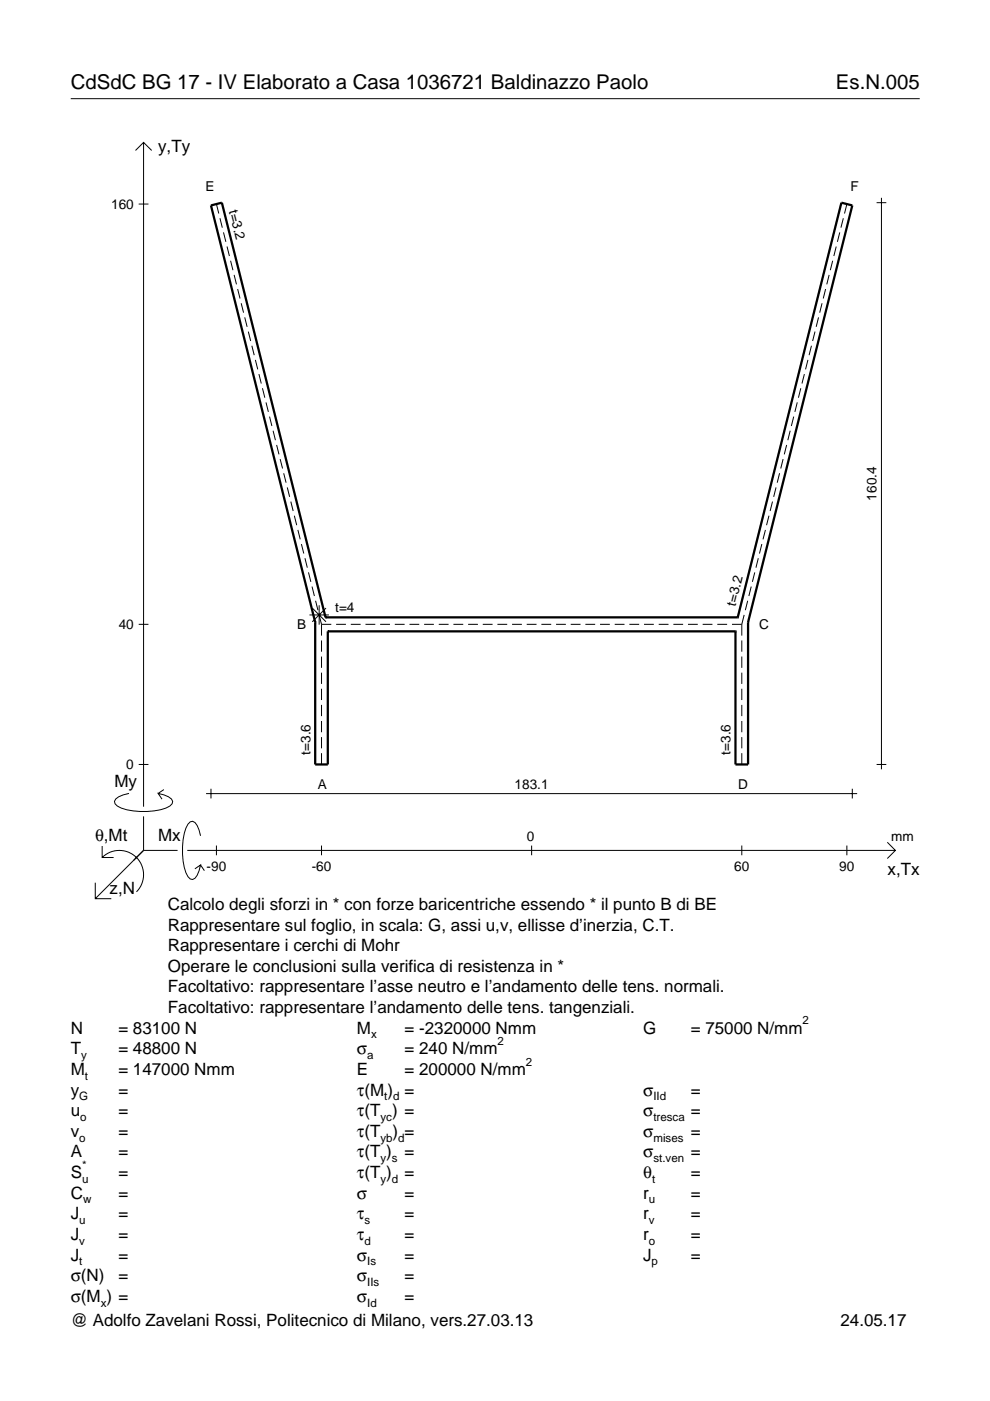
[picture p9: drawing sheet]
<svg xmlns="http://www.w3.org/2000/svg" width="210mm" height="297mm" viewBox="0 0 210 297" stroke-linecap="round" stroke-linejoin="round" font-family="sans-serif">
<g fill="none" stroke="#000" stroke-width=".21">
<path d="M15 20.9h180M28.7 31.9l1.7-1.7 1.8 1.7M30.4 30.2v140.8M29.4 43.3h2.1M45.9 43.3l.5 2M46.6 46.3l.5 2M47.4 49.3l.5 2M48.1 52.3l.5 2M48.9 55.3l.5 2M49.6 58.3l.5 2M175.8 58.3l-.5 2M176.5 55.3l-.5 2"/>
<path d="M177.3 52.3l-.5 2M178 49.3l-.5 2M178.8 46.3l-.5 2M179.6 43.3l-.5 2M185.9 43h2M186.9 41.9v121.2M50.4 61.3l.5 2M51.1 64.3l.5 2M51.9 67.3l.5 2M52.6 70.3l.5 2M53.4 73.3l.5 2M54.1 76.3l.5 2"/>
<path d="M54.9 79.3l.5 2M170.5 79.3l-.5 2M171.3 76.3l-.5 2M172 73.3l-.5 2M172.8 70.3l-.5 2M173.5 67.3l-.5 2M174.3 64.3l-.5 2M175 61.3l-.5 2M55.6 82.3l.5 2M56.4 85.3l.5 2M57.1 88.3l.5 2M57.9 91.3l.5 2"/>
<path d="M58.6 94.3l.5 2M59.4 97.3l.5 2M166 97.3l-.5 2M166.8 94.3l-.5 2M167.5 91.3l-.5 2M168.3 88.3l-.5 2M169 85.3l-.5 2M169.8 82.3l-.5 2M60.1 100.3l.6 2M60.9 103.3l.5 2M61.7 106.3l.5 2M62.4 109.3l.5 2.1"/>
<path d="M63.2 112.4l.5 2M63.9 115.4l.5 2M64.7 118.4l.5 2M160.8 118.4l-.5 2M161.5 115.4l-.5 2M162.3 112.4l-.5 2M163 109.3l-.5 2.1M163.8 106.3l-.5 2M164.5 103.3l-.5 2M165.3 100.3l-.5 2M29.4 132.4h2.1M65.4 121.4l.5 2"/>
<path d="M65.6 130.4h4.1M66.2 124.4l.5 2M66.2 128.9l2.9 2.9M66.9 127.4l.5 2M67.7 130.4l.5 2M67.7 128.3v4.1M68.2 132.4h2M68.2 132.4v2.4M68.2 135.8v2.4M68.2 139.2v2.4M69.1 128.9l-2.9 2.9M71.3 132.4h2"/>
<path d="M74.4 132.4h2.1M77.5 132.4h2.1M80.6 132.4h2.1M83.7 132.4h2.1M86.8 132.4h2.1M89.9 132.4h2.1M93 132.4h2.1M96.1 132.4h2.1M99.2 132.4h2.1M102.4 132.4h2M105.5 132.4h2M108.6 132.4h2"/>
<path d="M111.7 132.4h2.1M114.8 132.4h2.1M117.9 132.4h2.1M121 132.4h2.1M124.1 132.4h2.1M127.2 132.4h2.1M130.3 132.4h2.1M133.4 132.4h2.1M136.5 132.4h2.1M139.7 132.4h2M142.8 132.4h2M145.9 132.4h2"/>
<path d="M149 132.4h2.1M152.1 132.4h2.1M155.2 132.4h2.1M157.3 132.4v2.4M157.3 135.8v2.4M157.3 139.2v2.4M157.8 130.4l-.5 2M158.5 127.4l-.5 2M159.3 124.4l-.5 2M160 121.4l-.5 2M68.2 142.6v2.4M68.2 146v2.4"/>
<path d="M68.2 149.5v2.3M68.2 152.9v2.4M68.2 156.3v2.4M68.2 159.7v2.4M157.3 142.6v2.4M157.3 146v2.4M157.3 149.5v2.3M157.3 152.9v2.4M157.3 156.3v2.4M157.3 159.7v2.4M21.7 179.4v2.4h2.4M27.3 168.2a3.6 3.6 0 0 0-3 1.7l.1 .5a5.6 5.6 0 0 0 3.8 1.5 13.4 13.4 0 0 0 7.8-1l.5-.5 .1-.5a3.6 3.6 0 0 0-3.1-1.7l.8 1.2"/>
<path d="M29.4 162.1h2.1M30.4 173.1v7.2M34.7 167.4l-1.2 .8M42.5 177.2a3.6 3.6 0 0 0-1.7-3.1l-.5 .2a5.7 5.7 0 0 0-1.5 3.7 13.3 13.3 0 0 0 1 7.9l.5 .5 .5 .1a3.6 3.6 0 0 0 1.7-3.1l-1.2 .8M43.7 168.3h138M44.7 167.2v2.1M45.9 179.3v2M68.2 179.3v2M112.7 179.3v2M157.3 179.3v2M179.6 179.3v2M180.7 167.2v2.1"/>
<path d="M185.9 162.1h2M188.1 178.6l1.7 1.7-1.7 1.7M20.2 187.2v3.3h3.4M21.7 181.8a5.1 5.1 0 0 1 7.2 0 5.1 5.1 0 0 1 0 7.3M30.4 180.3l-10.2 10.2M30.4 180.3h7.2M39.7 180.3h150.1M42.5 183.4l.8 1.2"/>
</g>
<path d="M66.8 131.9h.1M66.8 131.9v30.2h2.7v-28.2M69 130.9h.1M69 130.9h87.4M69 130.9l-22-87.9-2.3 .6 22.1 88.3M69.5 133.9h.1M69.5 133.9h86.4M155.9 133.9h.1M156.4 130.9h.1M156.4 130.9l22-87.9 2.3 .6-22.1 88.3M158.6 131.9h.1M158.6 131.9v30.2h-2.7v-28.2" fill="none" stroke="#000" stroke-width=".48"/>
<g font-size="4.3">
<text x="15" y="18.9">CdSdC BG 17 - IV Elaborato a Casa 1036721 Baldinazzo Paolo</text>
<text x="177.2" y="18.9">Es.N.005</text>
</g>
<g font-size="3.6">
<text x="33.5" y="32.3">y,Ty</text>
<text x="24.3" y="166.9">My</text>
<text x="20.1" y="178.2">θ,Mt</text>
<text x="33.5" y="178.2">Mx</text>
<text x="188.2" y="185.5">x,Tx</text>
<text x="23.2" y="189.6">z,N</text>
<text x="35.6" y="192.9">Calcolo degli sforzi in * con forze baricentriche essendo * il punto B di BE</text>
<text x="35.6" y="197.3">Rappresentare sul foglio, in scala: G, assi u,v, ellisse d’inerzia, C.T.</text>
<text x="35.6" y="201.7">Rappresentare i cerchi di Mohr</text>
<text x="35.6" y="206">Operare le conclusioni sulla verifica di resistenza in *</text>
<text x="35.6" y="210.4">Facoltativo: rappresentare l’asse neutro e l’andamento delle tens. normali.</text>
<text x="35.6" y="214.8">Facoltativo: rappresentare l’andamento delle tens. tangenziali.</text>
<text x="15" y="219.2">N</text>
<text x="25.1" y="219.2">= 83100 N</text>
<text x="75.7" y="219.2">M</text>
<text x="85.8" y="219.2">= -2320000 Nmm</text>
<text x="136.4" y="219.2">G</text>
<text x="146.5" y="219.2">= 75000 N/mm</text>
<text x="15" y="227.9">M</text>
<text x="15" y="223.5">T</text>
<text x="25.1" y="223.5">= 48800 N</text>
<text x="25.1" y="227.9">= 147000 Nmm</text>
<text x="75.7" y="223.5">σ</text>
<text x="75.7" y="227.9">E</text>
<text x="85.8" y="223.5">= 240 N/mm</text>
<text x="85.8" y="227.9">= 200000 N/mm</text>
<text x="15" y="232.3">y</text>
<text x="25.1" y="232.3">=</text>
<text x="75.7" y="232.3">τ(M ) =</text>
<text x="136.4" y="232.3">σ</text>
<text x="146.5" y="232.3">=</text>
<text x="15" y="236.7">u</text>
<text x="25.1" y="236.7">=</text>
<text x="75.7" y="236.7">τ(T ) =</text>
<text x="136.4" y="236.7">σ</text>
<text x="146.5" y="236.7">=</text>
<text x="15" y="241">v</text>
<text x="15" y="245.4">A</text>
<text x="25.1" y="241">=</text>
<text x="25.1" y="245.4">=</text>
<text x="75.7" y="245.4">τ(T )</text>
<text x="75.7" y="241">τ(T</text>
<text x="83.3" y="241">) =</text>
<text x="85.8" y="245.4">=</text>
<text x="136.4" y="241">σ</text>
<text x="136.4" y="245.4">σ</text>
<text x="146.5" y="241">=</text>
<text x="146.5" y="245.4">=</text>
<text x="15" y="249.8">S</text>
<text x="25.1" y="249.8">=</text>
<text x="75.7" y="249.8">τ(T )</text>
<text x="85.8" y="249.8">=</text>
<text x="136.4" y="249.8">θ</text>
<text x="146.5" y="249.8">=</text>
<text x="15" y="254.2">C</text>
<text x="25.1" y="254.2">=</text>
<text x="75.7" y="254.2">σ</text>
<text x="85.8" y="254.2">=</text>
<text x="136.4" y="254.2">r</text>
<text x="146.5" y="254.2">=</text>
<text x="15" y="258.5">J</text>
<text x="15" y="262.9">J</text>
<text x="25.1" y="258.5">=</text>
<text x="25.1" y="262.9">=</text>
<text x="75.7" y="258.5">τ</text>
<text x="75.7" y="262.9">τ</text>
<text x="85.8" y="258.5">=</text>
<text x="85.8" y="262.9">=</text>
<text x="136.4" y="258.5">r</text>
<text x="136.4" y="262.9">r</text>
<text x="146.5" y="258.5">=</text>
<text x="146.5" y="262.9">=</text>
<text x="15" y="267.3">J</text>
<text x="25.1" y="267.3">=</text>
<text x="75.7" y="267.3">σ</text>
<text x="85.8" y="267.3">=</text>
<text x="136.4" y="267.3">J</text>
<text x="146.5" y="267.3">=</text>
<text x="15" y="271.7">σ(N)</text>
<text x="25.1" y="271.7">=</text>
<text x="75.7" y="271.7">σ</text>
<text x="85.8" y="271.7">=</text>
<text x="15" y="281.2">@ Adolfo Zavelani Rossi, Politecnico di Milano, vers.27.03.13</text>
<text x="15" y="276">σ(M ) =</text>
<text x="75.7" y="276">σ</text>
<text x="85.8" y="276">=</text>
<text x="178.2" y="281.2">24.05.17</text>
</g>
<g font-size="2.9">
<text x="43.6" y="40.5">E</text>
<text x="180.3" y="40.5">F</text>
<text x="23.6" y="44.3">160</text>
<text x="48.5" y="44.7" transform="rotate(76 48.5 44.7)">t=3.2</text>
<text x="185.9" y="106.1" transform="rotate(-90 185.9 106.1)">160.4</text>
<text x="71.1" y="129.9">t=4</text>
<text x="155.9" y="128.6" transform="rotate(-76 155.9 128.6)">t=3.2</text>
<text x="25.2" y="133.4">40</text>
<text x="63" y="133.3">B</text>
<text x="160.9" y="133.3">C</text>
<text x="65.8" y="160" transform="rotate(-90 65.8 160)">t=3.6</text>
<text x="154.9" y="160" transform="rotate(-90 154.9 160)">t=3.6</text>
<text x="26.8" y="163.1">0</text>
<text x="67.4" y="167.2">A</text>
<text x="109.1" y="167.2">183.1</text>
<text x="156.5" y="167.2">D</text>
<text x="111.7" y="178.2">0</text>
<text x="189" y="178.2">mm</text>
<text x="43.8" y="184.7">-90</text>
<text x="66.1" y="184.7">-60</text>
<text x="155.7" y="184.7">60</text>
<text x="178" y="184.7">90</text>
</g>
<g font-size="2.4">
<text x="78.7" y="220.2">x</text>
<text x="105.5" y="221.5">2</text>
<text x="170.2" y="217.2">2</text>
<text x="17.2" y="224.5">y</text>
<text x="77.9" y="224.5">a</text>
<text x="111.5" y="225.9">2</text>
<text x="16.8" y="233.3">G</text>
<text x="18" y="228.9">t</text>
<text x="81.5" y="233.3">t d</text>
<text x="138.5" y="233.3">IId</text>
<text x="17" y="237.7">o</text>
<text x="80.7" y="237.7">yc</text>
<text x="138.5" y="237.7">tresca</text>
<text x="16.8" y="242">o</text>
<text x="80.7" y="242">yb d</text>
<text x="138.5" y="242">mises</text>
<text x="17.4" y="250.8">u</text>
<text x="17.4" y="247.8">*</text>
<text x="80.7" y="246.4">y s</text>
<text x="80.7" y="250.8">y d</text>
<text x="138.2" y="250.8">t</text>
<text x="138.5" y="246.4">st.ven</text>
<text x="17.6" y="255.2">w</text>
<text x="137.6" y="255.2">u</text>
<text x="16.8" y="259.5">u</text>
<text x="16.8" y="263.9">v</text>
<text x="77.3" y="259.5">s</text>
<text x="77.3" y="263.9">d</text>
<text x="137.6" y="259.5">v</text>
<text x="137.6" y="263.9">o</text>
<text x="16.8" y="268.3">t</text>
<text x="77.9" y="268.3">Is</text>
<text x="138.2" y="268.3">p</text>
<text x="77.9" y="272.7">IIs</text>
<text x="21.4" y="277">x</text>
<text x="77.9" y="277">Id</text>
</g>
</svg>
